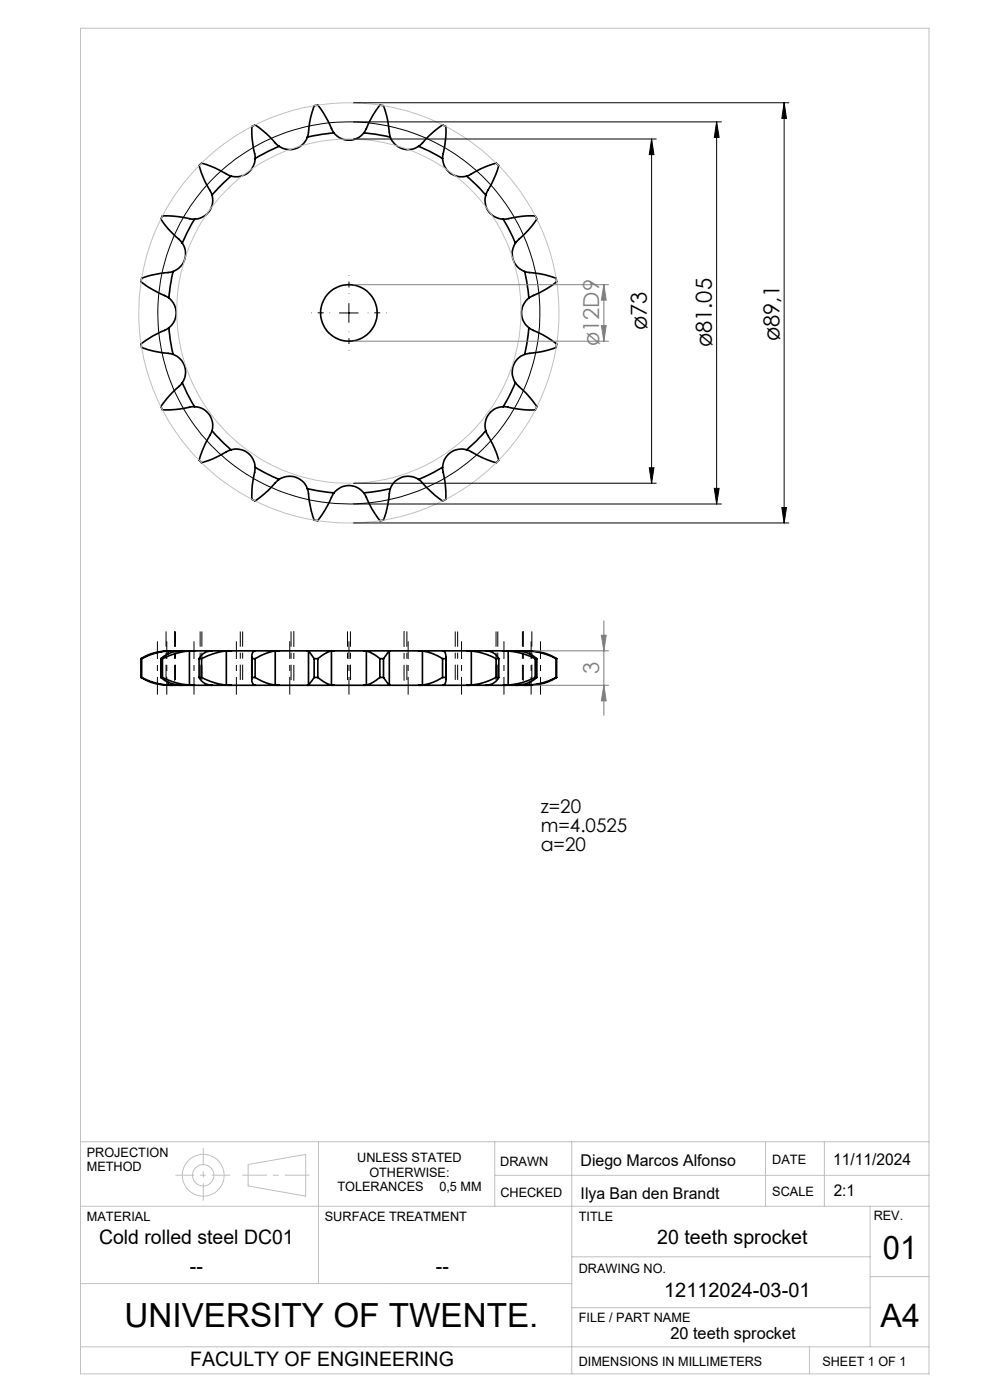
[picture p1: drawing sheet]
<svg xmlns="http://www.w3.org/2000/svg" width="210mm" height="297mm" viewBox="0 0 210 297" stroke-linecap="round" stroke-linejoin="round" font-family="sans-serif">
<g fill="none" stroke="#000" stroke-width=".35">
<path d="M49 37.4a28.3 28.3 0 0 0-6.3-2.7l-.4 .4a24 24 0 0 0 2.7 6.3M49 37.4l-4 4M54.1 33.7a4 4 0 0 1-5.1 3.7M59.2 31l-.4-.3a18.8 18.8 0 0 0-4.8-4.2l-.6 .3v1.6l.7 5.3M59.2 31l-2.6 1.2-2.5 1.5M65.2 29.1a4 4 0 0 1-6 1.9M70.8 28.2a31.5 31.5 0 0 0-3.4-5.9l-.8 .1-.7 2.5-.7 4.2M70.8 28.2l-2.8 .3-2.8 .6M70.8 28.2a4 4 0 0 0 6.4 0M77.2 28.2l2.5-4.7 .9-1.2 .7 .1a23.6 23.6 0 0 1 1.5 6.7M77.2 28.2l2.8 .3 2.8 .6M82.8 29.1a4 4 0 0 0 6 1.9"/>
<path d="M88.8 31l3.9-3.6 1.2-.9 .6 .3a23.6 23.6 0 0 1-.6 6.9M88.8 31l2.6 1.2 2.5 1.5M93.9 33.7a4 4 0 0 0 5.1 3.7M99 37.4l4.8-2.3 1.4-.5 .5 .5a20.2 20.2 0 0 1-2.5 5.8l-.2 .5M99 37.4l2.1 1.9 1.9 2.1M36.7 57.6a26.5 26.5 0 0 0-6.7 1.5v.6a25.9 25.9 0 0 0 5.8 3.5M36.7 57.6l-.5 2.8-.4 2.8M38.7 51.6a4 4 0 0 1-2 6M41.3 46.5h-.6a19.5 19.5 0 0 0-6.3-.6l-.3 .6 .9 1.2 3.7 3.9M41.3 46.5l-1.4 2.5-1.2 2.6M45 41.4a4 4 0 0 1-3.7 5.1M103 41.4a4 4 0 0 0 3.8 5.1"/>
<path d="M106.8 46.5l5.2-.7h1.5l.3 .6a19.5 19.5 0 0 1-4.1 4.7l-.4 .5M106.8 46.5l2.5 5.1M109.3 51.6a4 4 0 0 0 2 6M111.3 57.6a23.4 23.4 0 0 1 6.7 1.5l.1 .6a22.8 22.8 0 0 1-5.9 3.5M111.3 57.6l.9 5.6M35.8 69.5l-.4 .3a18.2 18.2 0 0 0-5.4 3.3v.6a26.9 26.9 0 0 0 6.7 1.5M35.8 69.5l.4 2.9 .5 2.8M35.8 63.2a4 4 0 0 1 0 6.3M36.7 75.2a4 4 0 0 1 2 6M111.3 75.2a4 4 0 0 0-2 6M112.2 69.5l4.6 2.6 1.3 .9-.1 .7a23.7 23.7 0 0 1-6.7 1.5M112.2 69.5l-.9 5.7"/>
<path d="M112.2 63.2a4 4 0 0 0 0 6.3M38.7 81.2l-.4 .4a18.8 18.8 0 0 0-4.2 4.8l.4 .6h1.5l5.3-.7M38.7 81.2l1.2 2.6 1.4 2.5M41.3 86.3a4 4 0 0 1 3.7 5.1M45 91.4a27.8 27.8 0 0 0-2.7 6.3l.5 .5 1.4-.5 4.8-2.3M45 91.4l1.9 2.1 2.1 1.9M49 95.4a4 4 0 0 1 5.1 3.7M54.1 99.1v.6a18.2 18.2 0 0 0-.6 6.3l.5 .2a24.9 24.9 0 0 0 5.2-4.5M54.1 99.1l5.1 2.6M93.9 99.1a25.3 25.3 0 0 1 .6 6.9l-.6 .3-.8-.6-4.3-4M93.9 99.1l-1.9 1.1-3.2 1.5M99 95.4a4 4 0 0 0-5.1 3.7"/>
<path d="M103 91.4l2.3 4.8 .5 1.4-.5 .5a19.5 19.5 0 0 1-5.8-2.5l-.5-.2M103 91.4l-1.9 2.1-2.1 1.9M106.8 86.3a4 4 0 0 0-3.8 5.1M109.3 81.2l2.3 2.2 1.4 1.7 .9 1.2-.3 .6a19.6 19.6 0 0 1-6.3-.6h-.5M109.3 81.2l-2.5 5.1M59.2 101.7a4 4 0 0 1 6 2M65.2 103.7l.2 .5a19.5 19.5 0 0 0 1.3 6.1l.6 .2a25.9 25.9 0 0 0 3.5-5.9M65.2 103.7l5.6 .9M70.8 104.6a4 4 0 0 1 6.4 0M82.8 103.7a27.2 27.2 0 0 1-1.5 6.6l-.6 .2a18.2 18.2 0 0 1-3.2-5.5l-.3-.4M82.8 103.7l-5.6 .9M88.8 101.7a4 4 0 0 0-6 2"/>
<path d="M29.9 139.7h.2M29.9 139.7v4M30.1 139.7v4M34.1 139.7h.4M34.1 139.7v4M34.5 139.7v4M35.7 138.1a14.1 14.1 0 0 0-5.6 1.6M35.7 138.1v.6M36.7 138.1h-1M36.7 138.1h2M36.7 138.1a13 13 0 0 0-6.8 1.6M38.7 138.1a6.7 6.7 0 0 0-4.6 1.6"/>
<path d="M38.7 138.1h2.6M40.2 138.1l-1 .1a16.6 16.6 0 0 0-4.7 1.5M40.2 138.1v7.2M41.3 138.1h-1.1M41.3 138.1h3.7M42.2 139.7h.6M42.2 139.7v4M42.8 139.7v4M45 138.1a2.98 2.98 0 0 0-2.8 1.6M45 138.1h4M48 138.1l-.9 .1a16 16 0 0 0-4.3 1.5M48 138.1v7.2"/>
<path d="M49 138.1h-1M49 138.1h5.1M53.4 139.4v4.6M54.1 138.1a1.16 1.16 0 0 0-.6 1.6h.6M54.1 138.1h5.1M54.1 139.7v4M58.4 138.1l-2.2 .6-2.1 1M58.4 138.1v7.2M59.2 138.1h-.8M59.2 138.1h6M65.2 138.1h.2M65.2 138.1h5.6"/>
<path d="M65.4 138.1l1.2 1.6M65.4 138.1v7.2M66.6 139.7h.8M66.6 139.7v4M67.4 139.7v4M70.3 138.1l-1.4 .6-1.5 1M70.3 138.1v7.2M70.8 138.1h-.5M70.8 138.1h6.4M77.2 138.1h.5M77.2 138.1h5.6M77.7 138.1l1.7 .8 1.2 .8"/>
<path d="M77.7 138.1v7.2M80.6 139.7h.8M80.6 139.7v4M81.4 139.7v4M82.6 138.1l-1.2 1.6M82.6 138.1v7.2M82.8 138.1h-.2M82.8 138.1h6M88.8 138.1h.8M88.8 138.1h10.2M89.6 138.1l1.9 .5 2.4 1.1M89.6 138.1v7.2"/>
<path d="M93.9 139.7v4M93.9 138.1h.1a1.33 1.33 0 0 1 .5 1.6h-.6M94.6 139.4v4.7M99 138.1h1M99 138.1h4M100 138.1l2.4 .5 2.8 1.1M100 138.1v7.2M103 138.1h.5a3 3 0 0 1 2.3 1.6M103 138.1h3.8M105.2 139.7h.6M105.2 139.7v4M105.8 139.7v4"/>
<path d="M106.8 138.1h1M106.8 138.1h2.5M107.8 138.1l2.7 .5 3 1.1M107.8 138.1v7.2M109.3 138.1h.8a6.5 6.5 0 0 1 3.8 1.6M109.3 138.1h2M111.3 138.1h1.1M111.3 138.1h.6a11.2 11.2 0 0 1 6.2 1.6M112.4 138.1l1.6 .2a13.8 13.8 0 0 1 4 1.4M112.4 138.1v.6M113.5 139.7h.4M113.5 139.7v4"/>
<path d="M113.9 139.7v4M118 139.7h.1M118 139.7v4M118.1 139.7v4M29.9 143.7h.2M29.9 143.7a11.4 11.4 0 0 0 6.3 1.7h.5M30.1 143.7a14.1 14.1 0 0 0 5.6 1.6M34.1 143.7h.4M34.1 143.7a6.8 6.8 0 0 0 4.6 1.7M34.5 143.7l3 1.2 2.7 .4M35.7 145.3l1 .1M35.7 144.7v.6"/>
<path d="M36.7 145.4h2M38.7 145.4h2.6M40.2 145.3l1.1 .1M41.3 145.4h3.7M42.2 143.7a3 3 0 0 0 2.8 1.7M42.2 143.7h.6M42.8 143.7l2.8 1.2 2.4 .4M45 145.4h4M48 145.3l1 .1M49 145.4h5.1M54.1 143.7l2.4 1.2 1.9 .4M54.1 143.7h-.6a1.21 1.21 0 0 0 .6 1.7"/>
<path d="M54.1 145.4h5.1M58.4 145.3l.8 .1M59.2 145.4h6M65.2 145.4h5.6M65.4 145.3l-.2 .1M66.6 143.7h.8M66.6 143.7l-1.2 1.6M67.4 143.7l1.7 1.2 1.2 .4M70.3 145.3l.5 .1M70.8 145.4h6.4M77.2 145.4h5.6M77.7 145.3l-.5 .1"/>
<path d="M80.6 143.7l-1.5 1-1.4 .6M80.6 143.7h.8M81.4 143.7l1.2 1.6M82.6 145.3l.2 .1M82.8 145.4h6M88.8 145.4h10.2M89.6 145.3l-.8 .1M93.9 143.7a10.9 10.9 0 0 1-4.3 1.6M93.9 143.7h.6a1.2 1.2 0 0 1-.6 1.7M99 145.4h4M100 145.3l-1 .1M103 145.4h3.8"/>
<path d="M105.2 143.7a14.7 14.7 0 0 1-5.2 1.6M105.2 143.7h.6M105.8 143.7a3.1 3.1 0 0 1-2.8 1.7M106.8 145.4h2.5M107.8 145.3l-1 .1M109.3 145.4h2M112.4 145.3l-1.1 .1M112.4 144.7v.6M113.5 143.7a15.2 15.2 0 0 1-5.7 1.6M113.5 143.7h.4M113.9 143.7a6.7 6.7 0 0 1-4.6 1.7M118 143.7h.1"/>
<path d="M118 143.7a14.4 14.4 0 0 1-5.6 1.6M118.1 143.7a12.9 12.9 0 0 1-6.8 1.7"/>
<circle cx="74" cy="66.4" r="6"/>
</g>
<path d="M75 60.4h54.1M75 72.4h54.1M127.6 69.1h1l-.5 3.3zM128.1 60.4l.5 3.3h-1zM128.1 60.4v12M113.2 138.1h15.9M127.6 134.8h1l-.5 3.3zM128.1 131.7v20M113.2 145.4h15.9M128.1 145.4l.5 3.3h-1z" fill="none" stroke="#808080" stroke-width=".21"/>
<g fill="none" stroke="#000" stroke-width=".21">
<path d="M75 25.9h78M75 21.8h92.3M75 29.5h64.2M138.2 29.5l.5 3.3h-1zM138.2 29.5v73M152 25.9l.5 3.3h-1zM152 25.9v81M166.3 21.8l.5 3.3h-1zM166.3 21.8v89.1M72 66.4h4M74 64.4v4M137.7 99.2h1l-.5 3.3z"/>
<path d="M75 106.9h78M75 110.9h92.3M75 102.5h64.2M151.5 103.6h1l-.5 3.3zM165.8 107.7h1l-.5 3.2z"/>
<circle cx="74" cy="66.4" r="40.5"/>
</g>
<g fill="none" stroke="#c0c0c0" stroke-width=".21">
<path d="M17.1 6h180v285.5h-180zM17.1 242.2h180M17.1 255.9h180M52.6 247l12.2-2.1v8.8l-12.2-2.1zM67.6 242.2v30.1M105 242.2v13.7M105 249.3h92.1M121.3 242.2v49.3M162.4 242.2v13.7M174.9 242.2v13.7M184.6 255.9v29.8M17.1 272.3h104.2"/>
<path d="M121.3 266.6h63.3M121.3 277.4h63.3M184.6 270.8h12.5M17.1 285.7h180M171.7 285.7v5.8"/>
<circle cx="74" cy="66" r="36.5"/>
<circle cx="74" cy="66.4" r="44.6"/>
<circle cx="43.1" cy="249.3" r="2.26"/>
<circle cx="43.1" cy="249.3" r="4.4"/>
</g>
<path d="M70 66.4h-4M74 62.4v-4M74 70.4v4M78 66.4h4" fill="none" stroke="#000" stroke-width=".21" stroke-dasharray="15.2 1.3 1.3 1.3" stroke-dashoffset="15.1" stroke-linecap="butt"/>
<g fill="none" stroke="#000" stroke-width=".21" stroke-dasharray="15.2 1.3 1.3 1.3" stroke-dashoffset="12" stroke-linecap="butt">
<path d="M35.2 134v10.3M37.2 133.9v10.4M42.5 134v10.2M42.8 134v10.2M51 134v10.2M51.5 134v10.2M61.7 133.9v10.4M73.7 134v10.3M74.3 134v10.3M86.3 133.9v10.4M96.6 134v10.2M97.1 134v10.2"/>
<path d="M105.2 134v10.2M105.6 134v10.2M110.8 133.9v10.4M112.8 134v10.3"/>
</g>
<path d="M33.4 136.1v11.3M35.4 136.1v11.3M41.1 136.1v11.3M50.1 136.1v11.3M61.5 136.1v11.3M74 136.1v11.3M86.6 136.1v11.3M97.9 136.1v11.3M106.9 136.1v11.3M112.7 136.1v11.3M114.7 136.1v11.3" fill="none" stroke="#000" stroke-width=".21" stroke-dasharray="15.2 1.3 1.3 1.3" stroke-dashoffset="11.5" stroke-linecap="butt"/>
<path d="M37 133.9v10.5M62.3 133.9v10.5M85.7 133.9v10.5M111 133.9v10.5" fill="none" stroke="#000" stroke-width=".21" stroke-dasharray="15.2 1.3 1.3 1.3" stroke-dashoffset="11.9" stroke-linecap="butt"/>
<path d="M37.2 249.3h11.7" fill="none" stroke="#c0c0c0" stroke-width=".21" stroke-dasharray="15.2 1.3 1.3 1.3" stroke-dashoffset="11.3" stroke-linecap="butt"/>
<path d="M43.1 243.6v11.1" fill="none" stroke="#c0c0c0" stroke-width=".21" stroke-dasharray="15.2 1.3 1.3 1.3" stroke-dashoffset="11.6" stroke-linecap="butt"/>
<path d="M51.4 249.3h14.3" fill="none" stroke="#c0c0c0" stroke-width=".21" stroke-dasharray="15.2 1.3 1.3 1.3" stroke-dashoffset="10" stroke-linecap="butt"/>
<g fill="#808080">
<path d="M128.1 60.4l.5 3.3h-1zM127.6 69.1h1l-.5 3.3z"/>
<path d="M127.6 134.8h1l-.5 3.3zM128.1 145.4l.5 3.3h-1z"/>
</g>
<path d="M151.5 103.6h1l-.5 3.3zM152 25.9l.5 3.3h-1zM165.8 107.7h1l-.5 3.2zM166.3 21.8l.5 3.3h-1zM137.7 99.2h1l-.5 3.3zM138.2 29.5l.5 3.3h-1z" fill="#000"/>
<text font-size="7.1" x="26.4" y="281.5">UNIVERSITY OF TWENTE.</text>
<g font-size="6.9">
<text x="187.3" y="267.1">01</text>
<text x="186.8" y="281.5">A4</text>
</g>
<g font-size="4.7">
<text x="137.2" y="70.1" transform="rotate(-90 137.2 70.1)">ø73</text>
<text x="151" y="73.7" transform="rotate(-90 151 73.7)">ø81.05</text>
<text x="165.3" y="72.4" transform="rotate(-90 165.3 72.4)">ø89,1</text>
</g>
<g font-size="4.7" fill="#808080">
<text x="127.1" y="73.5" transform="rotate(-90 127.1 73.5)">ø12D9</text>
<text x="127.1" y="143" transform="rotate(-90 127.1 143)">3</text>
</g>
<g font-size="4.2">
<text x="21" y="263.9">Cold rolled steel DC01</text>
<text x="139.4" y="263.9">20 teeth sprocket</text>
<text x="40.3" y="270">--</text>
<text x="92.5" y="270">--</text>
<text x="140.9" y="275.2">12112024-03-01</text>
<text x="40.4" y="289.8">FACULTY OF ENGINEERING</text>
</g>
<g font-size="4">
<text x="114.7" y="172.5">z=20</text>
<text x="114.7" y="176.5">m=4.0525</text>
<text x="114.7" y="180.5">α=20</text>
</g>
<text font-size="3.5" x="142.2" y="284.1">20 teeth sprocket</text>
<g font-size="3.4">
<text x="123.2" y="247.3">Diego Marcos Alfonso</text>
<text x="176.7" y="247.1">11/11/2024</text>
<text x="123.2" y="254.5">Ilya Ban den Brandt</text>
<text x="176.8" y="253.8">2:1</text>
</g>
<g font-size="2.7">
<text x="18.4" y="245.5">PROJECTION</text>
<text x="18.4" y="248.5">METHOD</text>
<text x="75.8" y="246.6">UNLESS STATED</text>
<text x="78.4" y="249.6">OTHERWISE:</text>
<text x="106.1" y="247.3">DRAWN</text>
<text x="163.8" y="247">DATE</text>
<text x="71.6" y="252.6">TOLERANCES</text>
<text x="93.2" y="252.6">0,5 MM</text>
<text x="106.1" y="254">CHECKED</text>
<text x="163.8" y="253.7">SCALE</text>
<text x="18.4" y="259">MATERIAL</text>
<text x="68.9" y="259">SURFACE TREATMENT</text>
<text x="122.8" y="259">TITLE</text>
<text x="185.3" y="258.9">REV.</text>
<text x="122.8" y="270">DRAWING NO.</text>
<text x="122.8" y="280.4">FILE / PART NAME</text>
<text x="122.8" y="289.8">DIMENSIONS IN MILLIMETERS</text>
<text x="174.5" y="289.8">SHEET 1 OF 1</text>
</g>
</svg>
